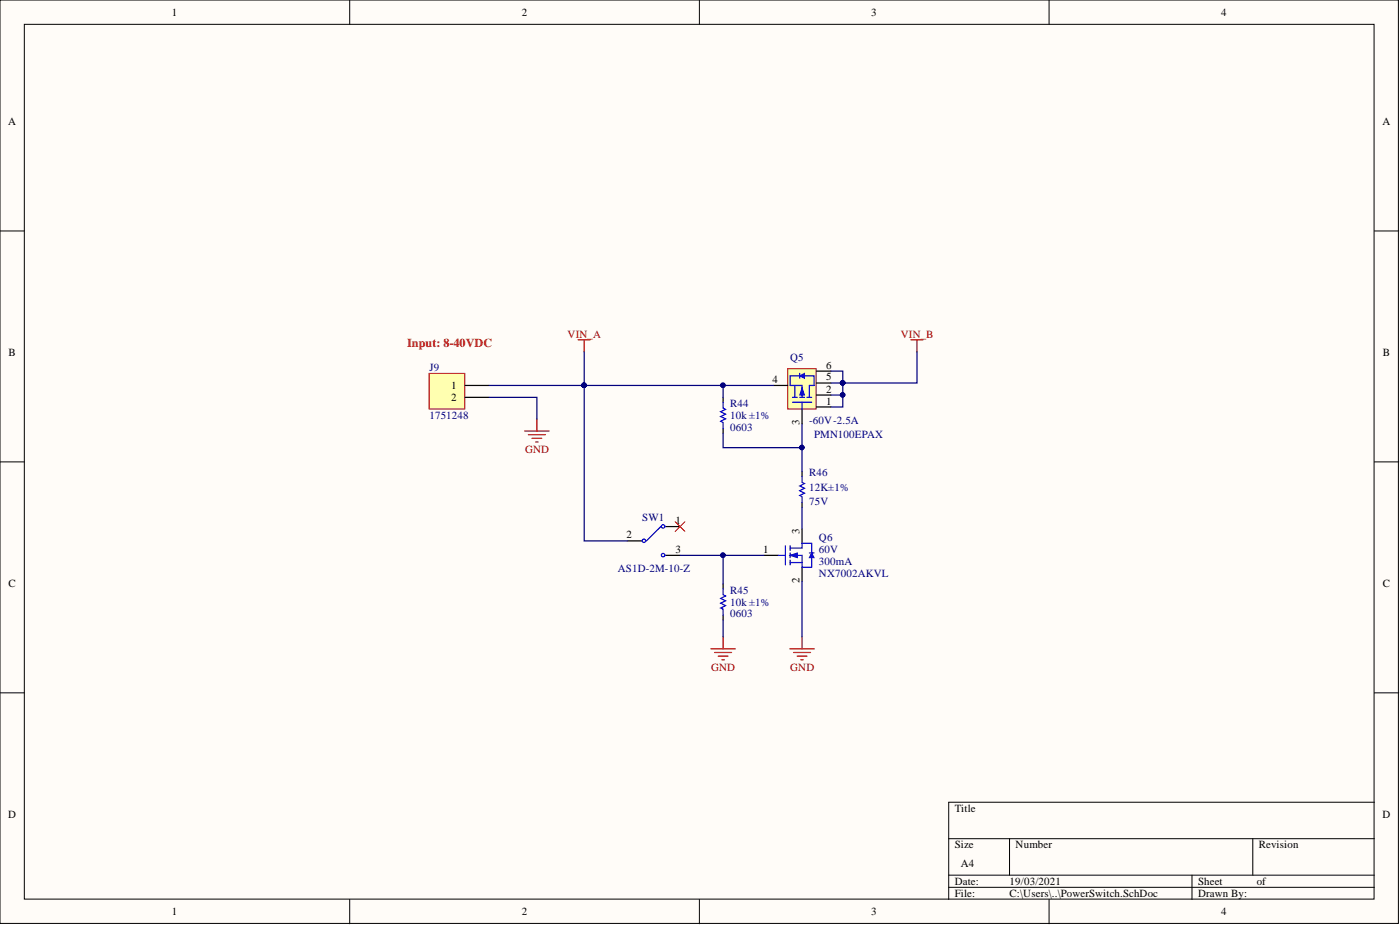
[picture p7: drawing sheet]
<svg xmlns="http://www.w3.org/2000/svg" width="292mm" height="193mm" viewBox="0 0 292 193" stroke-linecap="round" stroke-linejoin="round" font-family="sans-serif">
<g fill="#fffcf8" stroke="#000" stroke-width=".21">
<path d="M0 0h291.8v192.6h-291.8z"/>
<path d="M5.1 5.1h281.6v182.5h-281.6z"/>
</g>
<g fill="none" stroke="#000" stroke-width=".21">
<path d="M73 0v5.1M145.9 0v5.1M218.9 0v5.1M0 48.2h5.1M286.8 48.2h5M0 96.4h5.1M286.8 96.4h5M0 144.5h5.1M286.8 144.5h5M197.9 175h88.9M210.6 175v7.6M261.4 175v7.6"/>
<path d="M286.8 167.4h-88.9v20.2M73 187.6v5.1M145.9 187.6v5.1M197.9 182.6h88.9M197.9 185.1h88.9M218.9 187.6v5.1M248.7 182.6v5"/>
</g>
<path d="M150.9 82.9v1M150.9 89.4v1M159.4 115.9h3M167.3 110.4v2.9M167.3 118.3v3" fill="none" stroke="#000" stroke-width=".25"/>
<path d="M150.9 83.9v1.3l.5 .2-1 .5 1 .5-1 .5 1 .5-1 .5 .5 .2v1.3M162.4 115.9h1.5M163.9 113.9v3.9M164.9 115.9h2.4v2.4M164.9 113.9v.9M164.9 115.4v.9M164.9 116.8v1M164.9 117.4h2.4M167.3 113.3v1h-2.4" fill="none" stroke="#00f" stroke-width=".25"/>
<path d="M190.1 70.9h2.5M191.3 70.9v2.5M164.8 135.4h5.1M165.6 136.1h3.5M166.3 136.9h2.1M167.1 137.6h.5M167.3 132.8v2.6" fill="none" stroke="#800000" stroke-width=".25"/>
<path d="M164.9 115.9l1.5-.5v.9z" fill="#00f"/>
<path d="M164.9 115.9l1.5-.5v.9z" fill="none" stroke="#00f" stroke-width=".21"/>
<path d="M167.3 113.3h2v2.1M168.9 115.4h1M169.3 116.3v2h-2" fill="none" stroke="#00f" stroke-width=".25"/>
<path d="M169.3 115.4l.6 .9h-1z" fill="#00f"/>
<path d="M169.3 115.4l.6 .9h-1z" fill="none" stroke="#00f" stroke-width=".21"/>
<path d="M150.9 121.8v1M150.9 128.3v1" fill="none" stroke="#000" stroke-width=".25"/>
<path d="M150.9 122.8v1.3l.5 .2-1 .5 1 .5-1 .5 1 .5-1 .5 .5 .3v1.2" fill="none" stroke="#00f" stroke-width=".25"/>
<path d="M120.6 70.9h2.6M121.9 70.9v2.5M148.3 135.4h5.1M149.1 136.1h3.5M149.9 136.9h2M150.6 137.6h.5M150.9 132.8v2.6" fill="none" stroke="#800000" stroke-width=".25"/>
<path d="M89.5 77.9h7.5v7.4h-7.5z" fill="#ffffb0" stroke="#800000" stroke-width=".21"/>
<path d="M97 80.4h5M97 82.9h5M167.3 98.4v1M130.9 112.8h3M138.9 109.9h3M138.9 115.9h3M167.3 104.9v1" fill="none" stroke="#000" stroke-width=".25"/>
<path d="M109.5 89.9h5.1M110.2 90.7h3.6M111 91.4h2M111.8 92.2h.5M112 87.4v2.5" fill="none" stroke="#800000" stroke-width=".25"/>
<g fill="none" stroke="#00f" stroke-width=".25">
<path d="M167.3 99.4v1.2l.5 .3-.9 .5 .9 .5-.9 .5 .9 .5-.9 .5 .4 .2v1.3M137.9 109.9l-3 2.9"/>
<circle cx="134.3" cy="112.8" r=".36"/>
<circle cx="138.4" cy="115.8" r=".36"/>
<circle cx="138.4" cy="109.8" r=".36"/>
</g>
<path d="M140.9 108.8l2 2.1M142.9 108.8l-2 2.1" fill="none" stroke="#f00" stroke-width=".21"/>
<path d="M121.9 73.4v7M102 82.9h10v4.5M102 80.4h19.9M121.9 80.4v32.4h9M167.3 88.4v5h-16.4v-3M167.3 93.4v5M141.9 115.9h9M159.4 115.9h-8.5v5.9M167.3 105.9v4.5M150.9 129.3v3.5M167.3 121.3v11.5" fill="none" stroke="#000080" stroke-width=".25"/>
<g fill="#000080" stroke="#000080" stroke-width=".21">
<circle cx="167.3" cy="93.4" r=".47"/>
<circle cx="150.8" cy="115.8" r=".47"/>
<circle cx="121.9" cy="80.4" r=".47"/>
</g>
<path d="M164.3 76.9h6v8.4h-6z" fill="#ffffb0" stroke="#800000" stroke-width=".21"/>
<path d="M161.4 80.4h2.9M167.3 85.4v3M170.4 82.4h3" fill="none" stroke="#000" stroke-width=".25"/>
<path d="M164.9 80.4h2.4v2.5M165.4 82.9h1M165.4 83.9h3.9M165.8 80.4v2.5M166.9 82.9h.9M167.3 83.9v1.5M168.4 82.9h.9M169.9 80.4h-1v2.5" fill="none" stroke="#00f" stroke-width=".25"/>
<path d="M167.3 80.9l.5 1.5h-.9z" fill="#00f"/>
<path d="M167.3 80.9l.5 1.5h-.9z" fill="none" stroke="#00f" stroke-width=".21"/>
<path d="M166.9 78.4h-2v2M166.9 77.9v1M167.8 78.4h2.1v2" fill="none" stroke="#00f" stroke-width=".25"/>
<path d="M166.9 78.4l.9-.5v1z" fill="#00f"/>
<path d="M166.9 78.4l.9-.5v1z" fill="none" stroke="#00f" stroke-width=".21"/>
<path d="M170.4 79.9h3M170.4 77.4h3M170.4 84.9h3" fill="none" stroke="#000" stroke-width=".25"/>
<path d="M173.4 79.9h2.4v2.5h-2.4M191.3 73.4v6.5h-15.5v-2.5h-2.4M121.9 80.4h29v2.5M150.9 80.4h10.5M175.8 82.4v2.5h-2.4" fill="none" stroke="#000080" stroke-width=".25"/>
<g fill="#000080" stroke="#000080" stroke-width=".21">
<circle cx="121.9" cy="80.4" r=".47"/>
<circle cx="150.8" cy="80.4" r=".47"/>
<circle cx="175.8" cy="79.9" r=".47"/>
<circle cx="175.8" cy="82.4" r=".47"/>
</g>
<text font-size="2.5" fill="#f00" x="84.9" y="72.4">Input: 8-40VDC</text>
<g font-size="2.3">
<text x="35.9" y="3.3">1</text>
<text x="108.9" y="3.3">2</text>
<text x="181.8" y="3.3">3</text>
<text x="254.8" y="3.3">4</text>
<text x="1.7" y="26.1">A</text>
<text x="288.5" y="26.1">A</text>
<text x="1.8" y="74.3">B</text>
<text x="172.4" y="76.9">6</text>
<text x="288.5" y="74.3">B</text>
<text x="94.2" y="81.1">1</text>
<text x="94.2" y="83.7">2</text>
<text x="161.1" y="79.9">4</text>
<text x="172.4" y="81.9">2</text>
<text x="172.4" y="79.4">5</text>
<text x="166.8" y="88.6" transform="rotate(-90 166.8 88.6)">3</text>
<text x="172.4" y="84.4">1</text>
<text x="130.7" y="112.3">2</text>
<text x="140.9" y="109.4">1</text>
<text x="166.8" y="111.3" transform="rotate(-90 166.8 111.3)">3</text>
<text x="140.9" y="115.4">3</text>
<text x="159.2" y="115.4">1</text>
<text x="1.8" y="122.5">C</text>
<text x="166.8" y="121.5" transform="rotate(-90 166.8 121.5)">2</text>
<text x="288.5" y="122.5">C</text>
<text x="1.7" y="170.7">D</text>
<text x="199.2" y="169.4">Title</text>
<text x="288.5" y="170.7">D</text>
<text x="199.2" y="177">Size</text>
<text x="211.9" y="177">Number</text>
<text x="262.7" y="177">Revision</text>
<text x="199.2" y="184.6">Date:</text>
<text x="200.5" y="180.8">A4</text>
<text x="210.6" y="184.6">19/03/2021</text>
<text x="250" y="184.6">Sheet</text>
<text x="262.2" y="184.6">of</text>
<text x="35.9" y="190.9">1</text>
<text x="108.9" y="190.9">2</text>
<text x="181.8" y="190.9">3</text>
<text x="199.2" y="187.1">File:</text>
<text x="210.6" y="187.1">C:\Users\..\PowerSwitch.SchDoc</text>
<text x="250" y="187.1">Drawn By:</text>
<text x="254.8" y="190.9">4</text>
</g>
<g font-size="2.3" fill="#800000">
<text x="118.4" y="70.4">VIN_A</text>
<text x="188" y="70.4">VIN_B</text>
<text x="109.5" y="94.5">GND</text>
<text x="148.4" y="139.9">GND</text>
<text x="164.9" y="139.9">GND</text>
</g>
<g font-size="2.3" fill="#000080">
<text x="89.6" y="77.4">J9</text>
<text x="164.9" y="75.4">Q5</text>
<text x="89.6" y="87.4">1751248</text>
<text x="152.4" y="87.4">10k ±1%</text>
<text x="152.4" y="89.9">0603</text>
<text x="152.4" y="84.9">R44</text>
<text x="168.8" y="88.4">-60V-2.5A</text>
<text x="169.9" y="91.4">PMN100EPAX</text>
<text x="168.8" y="99.4">R46</text>
<text x="168.8" y="102.4">12K±1%</text>
<text x="168.8" y="105.4">75V</text>
<text x="134" y="108.6">SW1</text>
<text x="170.9" y="112.8">Q6</text>
<text x="128.9" y="119.4">AS1D-2M-10-Z</text>
<text x="170.9" y="115.4">60V</text>
<text x="170.9" y="117.8">300mA</text>
<text x="152.4" y="123.8">R45</text>
<text x="170.9" y="120.4">NX7002AKVL</text>
<text x="152.4" y="126.4">10k ±1%</text>
<text x="152.4" y="128.8">0603</text>
</g>
</svg>
